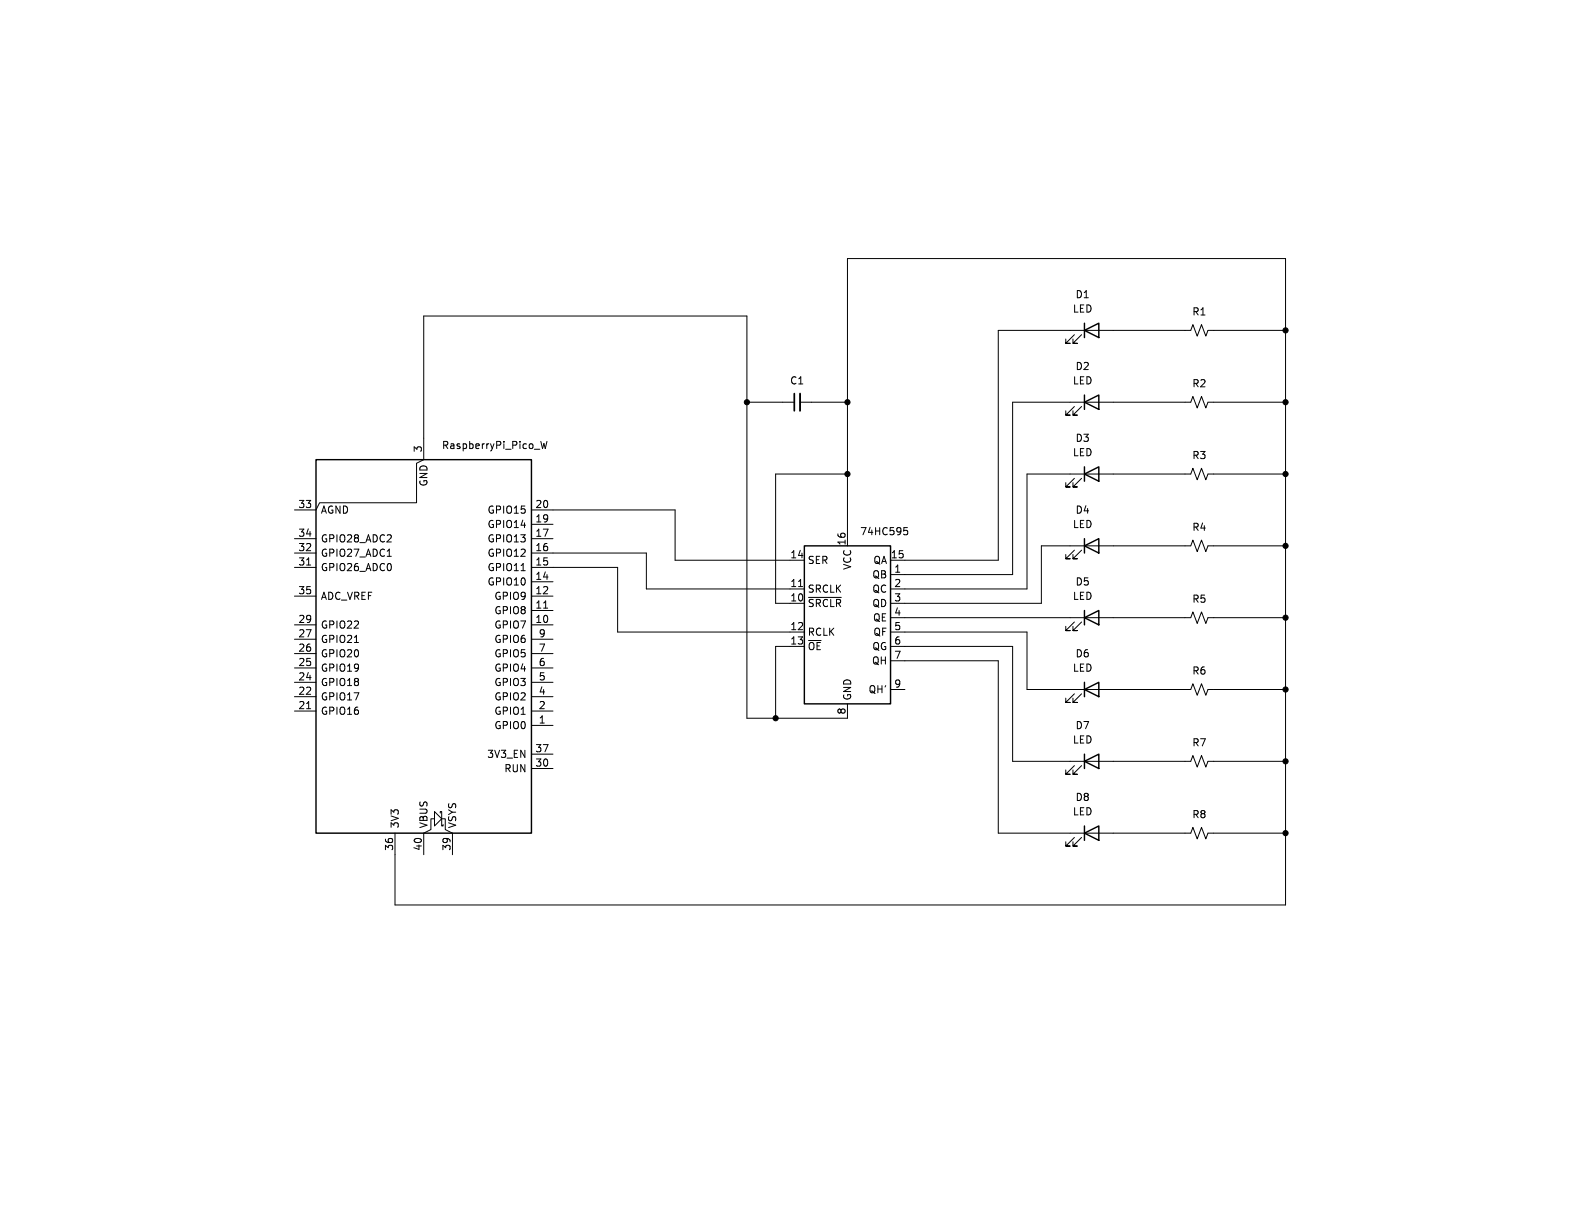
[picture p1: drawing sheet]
<svg xmlns="http://www.w3.org/2000/svg" width="279mm" height="216mm" viewBox="0 0 279 216" stroke-linecap="round" stroke-linejoin="round" font-family="sans-serif">
<g fill="none" stroke="#000" stroke-width=".18">
<path d="M190 59.2l-1.5 1.5h.7h-.7v-.8M191.3 59.2l-1.6 1.5h.8h-.8v-.8M227.3 58.4h-13.7l-.4 1-.7-2-.8 2-.8-2-.3 1h-34.1v40.7h-19M95.6 78l.3 1.3 .3-.9 .2 .9 .3-1.3M132.1 71.1h8.4M141.5 71.1h8.4M190 71.9l-1.5 1.5h.7h-.7v-.8M191.3 71.9l-1.6 1.5h.8h-.8v-.8M227.3 71.1h-13.7l-.4 1-.7-2-.8 2-.8-2-.3 1h-31.5v30.5h-21.6M52.1 90.2h3.8l.6-1.3h17.2v-7l1.2-.6v-25.4h57.2v71.1h17.8v-2.5M52.1 97.8h3.8M52.1 95.3h3.8"/>
<path d="M54.2 99.9h.7M68.5 98.4h.7M94 97.8h20.3v6.3h27.9M94 95.3h3.8M94 92.7h3.8M94 90.2h25.4v8.9h22.8M149.9 83.8h-12.7v22.9h5M149.9 96.5v-50.8h77.4v114.3h-157.5v-12.7M159.9 93.3h.6M160 93.8h.3l.2 .2-.1 .5-.4 .1M190 84.6l-1.5 1.5h.7h-.7v-.8M190 97.3l-1.5 1.5h.7h-.7v-.8"/>
<path d="M191.3 84.6l-1.6 1.5h.8h-.8v-.8M191.3 97.3l-1.6 1.5h.8h-.8v-.8M227.3 83.8h-13.7l-.4 1-.7-2-.8 2-.8-2-.3 1h-29v20.3h-24.1M227.3 96.5h-13.7l-.4 1-.7-2-.8 2-.8-2-.3 1h-26.5v10.2h-26.6M52.1 118.1h3.8M52.1 115.6h3.8M52.1 113h3.8M52.1 110.5h3.8M52.1 105.4h3.8M52.1 100.3h3.8M62.7 113.6h.7M92.2 100.9h.7"/>
<path d="M94 118.1h3.8M94 115.6h3.8M94 113h3.8M94 110.5h3.8M94 108h3.8M94 105.4h3.8M94 102.9h3.8M94 100.3h15.2v11.5h33M96.1 107.5h.8M141.2 103.7h.7M142.2 114.3h-5v12.7M143 105.6h5.8"/>
<path d="M157.5 114.3h21.6v20.3h31.5l.3-1 .8 2 .8-2 .7 2 .4-1h13.7M157.5 116.8h19v30.5h34.1l.3-1 .8 2 .8-2 .7 2 .4-1h13.7M157.5 111.8h24.1v10.1h29l.3-1 .8 2 .8-2 .7 2 .4-1h13.7M157.5 109.2h53.1l.3-1 .8 2 .8-2 .7 2 .4-1h13.7M190 110l-1.5 1.5h.7h-.7v-.8M191.3 110l-1.6 1.5h.8h-.8v-.8M52.1 125.7h3.8M52.1 123.2h3.8M52.1 120.7h3.8M54.2 125.3h.7M94 135.9h3.8M94 133.4h3.8"/>
<path d="M94 128.3h3.8M94 125.7h3.8M94 123.2h3.8M94 120.7h3.8M157.5 121.9h2.5M190 122.7l-1.5 1.5h.7h-.7v-.8M190 135.4l-1.5 1.5h.7h-.7v-.8M191.3 122.7l-1.6 1.5h.8h-.8v-.8M191.3 135.4l-1.6 1.5h.8h-.8v-.8M76.8 143.5l1.3 1.3-1.3 1.3zM76.8 144.8h-.6v1.9l-1.3 .6v3.8M77.9 143.8v-.3h.2v2.6h.3v-.3"/>
<path d="M78.1 144.8h.6v1.9l1.3 .6v3.8M190 148.1l-1.5 1.5h.7h-.7v-.8M191.3 148.1l-1.6 1.5h.8h-.8v-.8"/>
</g>
<g fill="none" stroke="#000" stroke-width=".25">
<path d="M191.8 58.4l2.5-1.2v2.5zM191.8 57.2v2.5M191.8 71.1l2.5-1.2v2.5zM191.8 69.9v2.5M55.9 81.3h38.1v66h-38.1zM142.2 96.5h15.3v28h-15.3zM191.8 83.8l2.5-1.2v2.5zM191.8 96.5l2.5-1.2v2.5zM191.8 82.6v2.5M191.8 95.3v2.5M191.8 109.2l2.5-1.2v2.5zM191.8 108v2.5"/>
<path d="M191.8 121.9l2.5-1.2v2.5zM191.8 134.6l2.5-1.2v2.5zM191.8 120.7v2.5M191.8 133.4v2.5M191.8 147.3l2.5-1.2v2.5zM191.8 146.1v2.5"/>
</g>
<path d="M140.5 69.6v3" fill="none" stroke="#000" stroke-width=".3"/>
<path d="M141.5 69.6v3" fill="none" stroke="#000" stroke-width=".33"/>
<g fill="#000" stroke="#000" stroke-width=".18">
<circle cx="227.3" cy="58.4" r=".46"/>
<circle cx="132.1" cy="71.1" r=".46"/>
<circle cx="149.9" cy="71.1" r=".46"/>
<circle cx="227.3" cy="71.1" r=".46"/>
<circle cx="149.9" cy="83.8" r=".46"/>
<circle cx="227.3" cy="83.8" r=".46"/>
<circle cx="227.3" cy="96.5" r=".46"/>
<circle cx="227.3" cy="109.2" r=".46"/>
<circle cx="137.2" cy="127" r=".46"/>
<circle cx="227.3" cy="121.9" r=".46"/>
<circle cx="227.3" cy="134.6" r=".46"/>
<circle cx="227.3" cy="147.3" r=".46"/>
</g>
<g font-size="1.8">
<text x="190.1" y="52.9">D1</text>
<text x="189.6" y="55.5">LED</text>
<text x="210.7" y="56">R1</text>
<text x="190.1" y="65.6">D2</text>
<text x="139.6" y="68.2">C1</text>
<text x="189.6" y="68.2">LED</text>
<text x="210.7" y="68.7">R2</text>
<text x="74.7" y="80.1" transform="rotate(-90 74.7 80.1)">3</text>
<text x="78.1" y="79.6">RaspberryPi_Pico_W</text>
<text x="189.6" y="80.9">LED</text>
<text x="190.1" y="78.3">D3</text>
<text x="210.7" y="81.4">R3</text>
<text x="52.7" y="89.9">33</text>
<text x="75.8" y="86.1" transform="rotate(-90 75.8 86.1)">GND</text>
<text x="94.6" y="89.9">20</text>
<text x="52.7" y="95">34</text>
<text x="56.6" y="91">AGND</text>
<text x="86.1" y="93.6">GPIO14</text>
<text x="86.1" y="91">GPIO15</text>
<text x="94.6" y="95">17</text>
<text x="94.6" y="92.5">19</text>
<text x="152" y="94.8">74HC595</text>
<text x="189.6" y="93.6">LED</text>
<text x="190.1" y="91">D4</text>
<text x="210.7" y="94.1">R4</text>
<text x="52.7" y="100.1">31</text>
<text x="52.7" y="97.5">32</text>
<text x="56.6" y="101.2">GPIO26_ADC0</text>
<text x="56.6" y="98.7">GPIO27_ADC1</text>
<text x="56.6" y="96.1">GPIO28_ADC2</text>
<text x="86.1" y="101.2">GPIO11</text>
<text x="86.1" y="98.7">GPIO12</text>
<text x="86.1" y="96.1">GPIO13</text>
<text x="94.6" y="100.1">15</text>
<text x="94.6" y="97.5">16</text>
<text x="139.7" y="98.8">14</text>
<text x="142.7" y="99.9">SER</text>
<text x="149.6" y="96.6" transform="rotate(-90 149.6 96.6)">16</text>
<text x="150.7" y="100.9" transform="rotate(-90 150.7 100.9)">VCC</text>
<text x="154.3" y="99.9">QA</text>
<text x="157.4" y="98.8">15</text>
<text x="158" y="101.3">1</text>
<text x="52.7" y="105.2">35</text>
<text x="56.6" y="106.3">ADC_VREF</text>
<text x="86.1" y="103.7">GPIO10</text>
<text x="87.3" y="106.3">GPIO9</text>
<text x="94.6" y="107.7">11</text>
<text x="94.6" y="105.2">12</text>
<text x="94.6" y="102.6">14</text>
<text x="139.7" y="103.9">11</text>
<text x="139.7" y="106.4">10</text>
<text x="142.7" y="105">SRCLK</text>
<text x="142.7" y="107.5">~{SRCLR}</text>
<text x="154.2" y="102.5">QB</text>
<text x="154.2" y="105">QC</text>
<text x="154.2" y="107.5">QD</text>
<text x="158" y="103.9">2</text>
<text x="158" y="106.4">3</text>
<text x="189.6" y="106.3">LED</text>
<text x="190.1" y="103.7">D5</text>
<text x="210.7" y="106.8">R5</text>
<text x="52.7" y="112.8">27</text>
<text x="52.7" y="110.2">29</text>
<text x="56.6" y="113.9">GPIO21</text>
<text x="56.6" y="111.4">GPIO22</text>
<text x="87.3" y="113.9">GPIO6</text>
<text x="87.3" y="111.4">GPIO7</text>
<text x="87.3" y="108.8">GPIO8</text>
<text x="94.6" y="110.2">10</text>
<text x="95.2" y="112.8">9</text>
<text x="139.7" y="111.5">12</text>
<text x="142.7" y="112.6">RCLK</text>
<text x="154.3" y="110.1">QE</text>
<text x="154.3" y="112.6">QF</text>
<text x="158" y="109">4</text>
<text x="158" y="111.5">5</text>
<text x="52.7" y="117.9">25</text>
<text x="52.7" y="115.3">26</text>
<text x="56.6" y="119">GPIO19</text>
<text x="56.6" y="116.4">GPIO20</text>
<text x="87.3" y="119">GPIO4</text>
<text x="87.3" y="116.4">GPIO5</text>
<text x="95.2" y="117.9">6</text>
<text x="95.2" y="115.3">7</text>
<text x="139.7" y="114">13</text>
<text x="142.7" y="115.2">~{OE}</text>
<text x="154.1" y="117.7">QH</text>
<text x="154.2" y="115.2">QG</text>
<text x="158" y="114">6</text>
<text x="158" y="116.6">7</text>
<text x="189.6" y="119">LED</text>
<text x="190.1" y="116.4">D6</text>
<text x="210.7" y="119.5">R6</text>
<text x="52.7" y="125.5">21</text>
<text x="52.7" y="122.9">22</text>
<text x="52.7" y="120.4">24</text>
<text x="56.6" y="124.1">GPIO17</text>
<text x="56.6" y="121.5">GPIO18</text>
<text x="87.3" y="124.1">GPIO2</text>
<text x="87.3" y="121.5">GPIO3</text>
<text x="95.2" y="125.5">2</text>
<text x="95.2" y="122.9">4</text>
<text x="95.2" y="120.4">5</text>
<text x="150.7" y="124" transform="rotate(-90 150.7 124)">GND</text>
<text x="153.5" y="122.8">QH'</text>
<text x="158" y="121.7">9</text>
<text x="56.6" y="126.6">GPIO16</text>
<text x="87.3" y="129.1">GPIO0</text>
<text x="87.3" y="126.6">GPIO1</text>
<text x="95.2" y="128">1</text>
<text x="149.6" y="126.4" transform="rotate(-90 149.6 126.4)">8</text>
<text x="189.6" y="131.7">LED</text>
<text x="190.1" y="129.1">D7</text>
<text x="86.1" y="134.2">3V3_EN</text>
<text x="89.1" y="136.8">RUN</text>
<text x="94.6" y="135.6">30</text>
<text x="94.6" y="133.1">37</text>
<text x="210.7" y="132.2">R7</text>
<text x="190.1" y="141.8">D8</text>
<text x="70.7" y="146.6" transform="rotate(-90 70.7 146.6)">3V3</text>
<text x="75.8" y="146.6" transform="rotate(-90 75.8 146.6)">VBUS</text>
<text x="80.9" y="146.6" transform="rotate(-90 80.9 146.6)">VSYS</text>
<text x="189.6" y="144.4">LED</text>
<text x="210.7" y="144.9">R8</text>
<text x="69.6" y="150.5" transform="rotate(-90 69.6 150.5)">36</text>
<text x="74.7" y="150.5" transform="rotate(-90 74.7 150.5)">40</text>
<text x="79.8" y="150.5" transform="rotate(-90 79.8 150.5)">39</text>
</g>
</svg>
